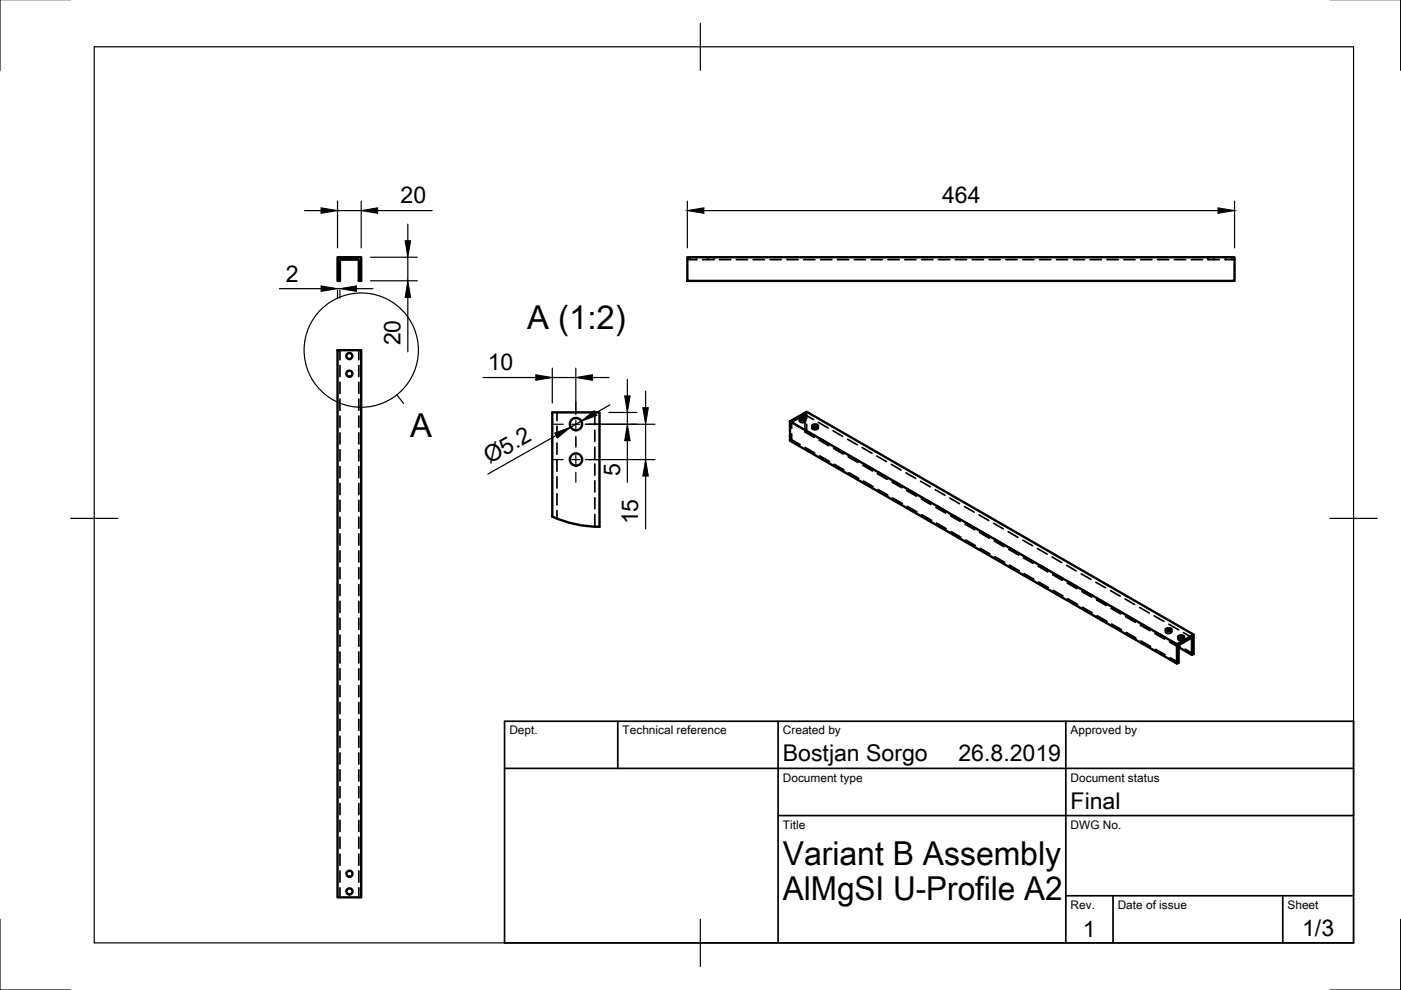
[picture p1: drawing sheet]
<svg xmlns="http://www.w3.org/2000/svg" width="297mm" height="210mm" viewBox="0 0 297 210" stroke-linecap="round" stroke-linejoin="round" font-family="sans-serif">
<!-- layer: Visible -->
<g fill="none" stroke="#000" stroke-width=".51">
<path d="M71.6 54.5h5v5.1h-.5v-4.6h-4v4.6h-.5zM145.7 54.5h116v5.1h-116zM71.6 74.2h5v116.1h-5zM167.5 89.3l3.5-2 82.1 47.2-3.6 2.1zM167.5 89.3v4.1l82 47.3 .4-.2v-3.7l2.8-1.6v3.6M169.5 88.7a.71 .71 0 0 1 1.3 .2 .71 .71 0 0 1-1.3-.2zM170.7 89l-.6-.1-.5 .1M172.2 90.2a.71 .71 0 0 1 1.2 .2 .71 .71 0 0 1-1.2-.2zM172.3 90.6l.5-.2 .6 .2M117.1 109.6v-22.2h10v24.3M117.1 109.5a24.3 24.3 0 0 0 10 2.2M247.1 133.4a.71 .71 0 0 1 1.3 .2 .71 .71 0 0 1-1.3-.2z"/>
<path d="M247.2 133.7l.6-.1 .5 .1M249.5 136.6v4.1M249.8 135a.71 .71 0 0 1 1.3 .2 .71 .71 0 0 1-1.3-.2zM249.9 135.3l.5-.2 .6 .2M253.1 134.5v4.2l-.4 .1-2.8-1.6"/>
<circle cx="74.1" cy="79.2" r=".65"/>
<circle cx="74.1" cy="75.5" r=".65"/>
<circle cx="122.1" cy="89.9" r="1.3"/>
<circle cx="122.1" cy="97.4" r="1.3"/>
<circle cx="74.1" cy="185.3" r=".65"/>
<circle cx="74.1" cy="189" r=".65"/>
</g>
<!-- layer: Hidden -->
<g fill="none" stroke="#000" stroke-width=".36">
<path d="M73.4 54.5v.5M74.7 54.5v.5M145.7 55h2.1M146.3 54.5v.5M147.6 54.5v.5M149 55h2.3M150.1 54.5v.5M151.4 54.5v.5M152.5 55h2.4M156.1 55h2.4M159.7 55h2.4M163.3 55h2.3"/>
<path d="M166.8 55h2.4M170.4 55h2.4M174 55h2.4M177.5 55h2.4M181.1 55h2.4M184.7 55h2.4M188.3 55h2.3M191.8 55h2.4M195.4 55h2.4M199 55h2.4M202.5 55h2.4M206.1 55h2.4"/>
<path d="M209.7 55h2.4M213.3 55h2.3M216.8 55h2.4M220.4 55h2.4M224 55h2.4M227.6 55h2.3M231.1 55h2.4M234.7 55h2.4M238.3 55h2.3M241.9 55h2.3M245.4 55h2.4M249 55h2.4"/>
<path d="M252.6 55h2.4M256.1 54.5v.5h2.4M257.4 54.5v.5M259.7 55h2M259.8 54.5v.5M261.2 54.5v.5M72.1 74.2v2.1M72.1 77.5v2.4M76.1 74.2v2.1M76.1 77.5v2.4M72.1 81v2.4M72.1 84.6v2.4"/>
<path d="M72.1 88.2v2.4M72.1 91.8v2.3M72.1 95.3v2.4M72.1 98.9v2.4M76.1 81v2.4M76.1 84.6v2.4M76.1 88.2v2.4M76.1 91.8v2.3M76.1 95.3v2.4M76.1 98.9v2.4M118.1 87.4v1.8M118.1 90.4v2.3"/>
<path d="M118.1 93.9v2.4M118.1 97.5v2.4M126.1 87.4v2.6M126.1 91.2v2.4M126.1 94.8v2.4M126.1 98.4v2.3M167.9 89.5l1.8 1.1M167.9 93.2l-.4 .2M167.9 93.2l1.8 1.1M167.9 89.5v1.3M167.9 92v1.2M169.5 88.8v.5"/>
<path d="M169.6 89a.45 .45 0 0 0 .1 .6 .45 .45 0 0 0 .6 0h.1a.33 .33 0 0 0 .3-.2 .33 .33 0 0 0 0-.4M170.7 87.9l-2.8 1.6M170.7 87.9l1.8 1.1M170.7 87.9v3.7M170.7 91.2l2.1 1.2M170.7 94.9l2 1.1M170.8 88.8v.5M171 90v1.4l-.3 .2 1.9 1.1M171 87.3v1.5M172.1 90.4v.4M172.3 90.6a.45 .45 0 0 0 .1 .5 .45 .45 0 0 0 .5 0h.1a.33 .33 0 0 0 .4-.2 .33 .33 0 0 0-.1-.3M173.4 90.4v.4"/>
<path d="M173.5 89.5l2.1 1.2M173.7 93.3l2 1.2M173.8 93l2.1 1.2M173.8 96.6l2.1 1.2M176.6 91.3l2.1 1.2M176.7 95.1l2.1 1.2M176.9 98.4l2 1.2M176.9 94.8l2 1.1M177 94.8l2 1.2M179.7 93.1l2.1 1.2M179.8 96.9l2.1 1.2M180 96.5l2.1 1.3"/>
<path d="M182.8 94.9l2.1 1.2M182.9 98.7l2.1 1.2M183.1 98.3l2.1 1.3M185.9 96.7l2.1 1.2M189 98.5l2.1 1.2M72.1 102.5v2.4M72.1 106.1v2.3M72.1 109.6v2.4M72.1 113.2v2.4M72.1 116.8v2.4M76.1 102.5v2.4M76.1 106.1v2.3"/>
<path d="M76.1 109.6v2.4M76.1 113.2v2.4M76.1 116.8v2.4M118.1 101.1v2.4M118.1 104.7v2.4M118.1 108.2v1.8M126.1 102v2.3M126.1 105.5v2.4M126.1 109.1v2.6M180 100.2l2 1.2M183.1 102l2 1.2M186 100.4l2.1 1.2"/>
<path d="M186.2 100.1l2.1 1.3M186.2 103.8l2 1.2M189.1 102.2l2.1 1.2M189.3 101.9l2.1 1.2M189.3 105.6l2 1.2M192.1 100.3l2.1 1.1M192.2 104l2.1 1.2M192.4 103.7l2.1 1.2M192.4 107.4l2 1.1M195.2 102l2.1 1.2M195.3 105.8l2.1 1.2M195.5 105.4l2 1.2"/>
<path d="M195.5 109.1l2 1.2M195.5 105.5l2.1 1.2M198.3 103.8l2 1.2M198.4 107.6l2.1 1.2M198.5 107.2l2.2 1.3M198.5 110.9l2.1 1.2M201.4 105.6l2 1.2M201.5 109.4l2.1 1.1M201.6 109l2.2 1.3M201.6 112.7l2.1 1.2M204.5 107.4l2 1.2M204.6 111.1l2.1 1.2"/>
<path d="M204.7 110.8l2.2 1.2M204.7 114.5l2.1 1.2M207.6 109.2l2 1.2M207.7 112.9l2.1 1.2M207.8 112.6l2.1 1.2M207.8 116.3l2.1 1.1M207.9 112.6l2.1 1.2M210.7 110.9l2 1.2M210.8 114.7l2.1 1.2M210.9 114.4l2.2 1.2M210.9 118l2.1 1.2M213.8 112.7l2 1.2"/>
<path d="M213.9 116.5l2.1 1.2M214 116.2l2.1 1.1M214 119.8l2.1 1.2M214.1 116.2l2.1 1.2M216.9 114.5l2 1.2M217 118.3l2.1 1.2M217.1 117.9l2.2 1.3M219.9 116.3l2.1 1.2M220.2 119.7l2.1 1.2M220.3 119.8l2.1 1.2M223.1 118.1l2 1.2M226.1 119.9l2.1 1.2"/>
<path d="M72.1 120.3v2.4M72.1 123.9v2.4M72.1 127.5v2.4M72.1 131.1v2.3M72.1 134.6v2.4M72.1 138.2v2.4M76.1 120.3v2.4M76.1 123.9v2.4M76.1 127.5v2.4M76.1 131.1v2.3M76.1 134.6v2.4M76.1 138.2v2.4"/>
<path d="M217.1 121.6l2.1 1.2M220.1 120.1l2 1.2M220.2 123.4l2.1 1.2M223.2 121.8l2 1.2M223.3 125.2l2.1 1.2M223.3 121.5l2.1 1.2M223.4 121.6l2.1 1.2M226.3 123.6l2 1.2M226.4 123.3l2.1 1.2M226.4 127l2.1 1.2M226.5 123.4l2.1 1.1M229.2 121.7l2.1 1.1"/>
<path d="M229.4 125.4l2 1.2M229.5 125.1l2.1 1.2M229.5 128.7l2.1 1.2M229.6 125.1l2 1.2M232.3 123.4l2.1 1.2M232.5 127.2l2 1.2M232.6 126.8l2.1 1.2M232.6 130.5l2.1 1.2M232.7 126.9l2.1 1.2M235.4 125.2l2.1 1.2M235.6 129l2 1.2M235.7 128.6l2.1 1.2"/>
<path d="M235.7 132.3l2.1 1.2M235.8 128.7l2 1.2M238.5 127l2.1 1.2M238.7 130.8l2 1.1M238.8 130.4l2.1 1.3M238.8 134.1l2.1 1.2M241.6 128.8l2.1 1.2M241.7 132.5l2.1 1.2M241.9 132.2l2.1 1.2M241.9 135.9l2 1.2M244.7 130.6l2.1 1.2M244.9 134.3l2 1.2"/>
<path d="M245 134l2.1 1.2M245 137.7l2.1 1.1M247.1 133.5v.5M247.2 133.7a.45 .45 0 0 0 .1 .6 .45 .45 0 0 0 .6 0 .37 .37 0 0 0 .4-.1 .37 .37 0 0 0 0-.5M247.8 132.3l2.1 1.2M247.9 136.1l2 1.1M248.1 139.4l1.8 1.1M248.1 135.8l1.8 1M248.2 135.8l2 1.2M248.4 133.5v.5M249.8 135.1v.4M249.9 135.3a.45 .45 0 0 0 .1 .5 .45 .45 0 0 0 .5 0h.2a.33 .33 0 0 0 .3-.1 .33 .33 0 0 0 0-.4"/>
<path d="M250.9 134.1l1.8 1.1M251.1 135.1v.4M251.3 137.6l1.8 1.1M72.1 141.8v2.4M72.1 145.3v2.4M72.1 148.9v2.4M72.1 152.5v2.4M72.1 156.1v2.3M72.1 159.6v2.4M76.1 141.8v2.4M76.1 145.3v2.4M76.1 148.9v2.4"/>
<path d="M76.1 152.5v2.4M76.1 156.1v2.3M76.1 159.6v2.4M72.1 163.2v2.4M72.1 166.8v2.4M72.1 170.4v2.3M72.1 173.9v2.4M72.1 177.5v2.4M76.1 163.2v2.4M76.1 166.8v2.4M76.1 170.4v2.3M76.1 173.9v2.4"/>
<path d="M76.1 177.5v2.4M72.1 181.1v2.4M72.1 184.7v2.3M72.1 188.2v2.1M76.1 181.1v2.4M76.1 184.7v2.3M76.1 188.2v2.1"/>
</g>
<!-- layer: Border -->
<path d="M0 -.1v15M297 -.1v15M20 9.9h267v190h-267zM148.5 4.9v10M15 109.9h10M282 109.9h10M0 194.9v15h15M148.5 194.9v10M297 194.9v15h-15" fill="none" stroke="#000" stroke-width=".25"/>
<!-- layer: TitleBlock -->
<path d="M107 152.9h180v47h-180zM131 152.9v10M165 152.9v47M226 152.9v47M107 162.9h180M165 172.9h122M226 189.9h61M236 189.9v10M272 189.9v10" fill="none" stroke="#000" stroke-width=".36"/>
<!-- layer: Annotations -->
<g fill="none" stroke="#000" stroke-width=".25">
<path d="M84.1 83.7l1.5 1.8"/>
<circle cx="76.6" cy="74.2" r="12.1"/>
</g>
<!-- layer: Dimensions -->
<g fill="none" stroke="#000" stroke-width=".25">
<path d="M64.6 44.7h3.5M71.6 42.6v9.9M71.6 44.7h5M76.6 42.6v9.9M78.6 54.5h9.9M78.6 59.5h9.9M80.1 44.7h11.5M86.5 47.5v3.5M86.5 54.5v5M145.7 42.6v9.9M149.2 44.7h109M261.7 42.6v9.9"/>
<path d="M59.2 61.2h8.9M71.6 61.5v1.7M71.6 61.2h.5M72.1 61.5v1.7M75.6 61.2h3.5M86.5 63v11.6M117.1 78.1v7.3M122.1 78.1v9.8M102.4 80h11.2M117.1 80h5M117.9 92.3l-14.5 8.2M123.2 89.3l-2.2 1.3"/>
<path d="M124.1 90h14.8M124.1 97.4h14.8M125.6 80h3.5M129.1 87.5h5.9M129.3 85.8l-3 1.8M133 80.4v3.5M133 87.5v2.5M133 93.4v8.9M136.9 82.9v3.5M136.9 90v7.4M136.9 100.9v11.3"/>
</g>
<g fill="#000" stroke="#000" stroke-width=".21">
<path d="M68.1 44.1l3.5 .6-3.5 .5zM76.6 44.7l3.5-.6v1.1zM85.9 51h1.2l-.6 3.5zM145.7 44.7l3.5-.6v1.1zM258.2 44.1l3.5 .6-3.5 .5zM68.1 60.6l3.5 .6-3.5 .6zM72.1 61.2l3.5-.6v1.2zM86.5 59.5l.6 3.5h-1.2zM113.6 79.5l3.5 .5-3.5 .6zM122.1 80l3.5-.5v1.1zM117.6 91.8l3.4-1.2-2.8 2.2zM123.2 89.3l2.8-2.2 .6 1z"/>
<path d="M132.4 83.9h1.2l-.6 3.6zM133 90l.6 3.4h-1.2zM136.3 86.4h1.2l-.6 3.6zM136.9 97.4l.6 3.5h-1.2z"/>
</g>
<!-- layer: Center Lines -->
<path d="M117.3 90h2.1M117.3 97.4h2.1M121.2 90h1.8M121.2 97.4h1.8M122.1 85.1v2.2M122.1 89.1v1.7M122.1 92.6v2.2M122.1 96.6v1.7M124.8 90h2.1M124.8 97.4h2.1M122.1 100.1v2.1" fill="none" stroke="#000" stroke-width=".25"/>
<g font-size="7">
<text x="111.7" y="69.7">A (1:2)</text>
<text x="86.9" y="92.6">A</text>
<text x="166" y="183.4">Variant B Assembly</text>
<text x="166" y="190.9">AlMgSI U-Profile A2</text>
</g>
<g font-size="4.9">
<text x="84.9" y="43.1">20</text>
<text x="199.7" y="43.1">464</text>
<text x="60.6" y="59.7">2</text>
<text x="84.9" y="73.3" transform="rotate(-90 84.9 73.3)">20</text>
<text x="103.4" y="78.5">10</text>
<text x="103.8" y="98.5" transform="rotate(-30 103.8 98.5)">Ø5.2</text>
<text x="131.5" y="101" transform="rotate(-90 131.5 101)">5</text>
<text x="135.3" y="111.2" transform="rotate(-90 135.3 111.2)">15</text>
<text x="166" y="161.4">Bostjan Sorgo</text>
<text x="203.2" y="161.4">26.8.2019</text>
<text x="227" y="171.4">Final</text>
<text x="229.6" y="198.6">1</text>
<text x="276.1" y="198.5">1/3</text>
</g>
<g font-size="2.5">
<text x="108" y="155.7">Dept.</text>
<text x="132" y="155.7">Technical reference</text>
<text x="166" y="155.7">Created by</text>
<text x="227" y="155.7">Approved by</text>
<text x="166" y="165.7">Document type</text>
<text x="227" y="165.7">Document status</text>
<text x="166" y="175.7">Title</text>
<text x="227" y="175.7">DWG No.</text>
<text x="227" y="192.7">Rev.</text>
<text x="237" y="192.7">Date of issue</text>
<text x="273" y="192.7">Sheet</text>
</g>
</svg>
